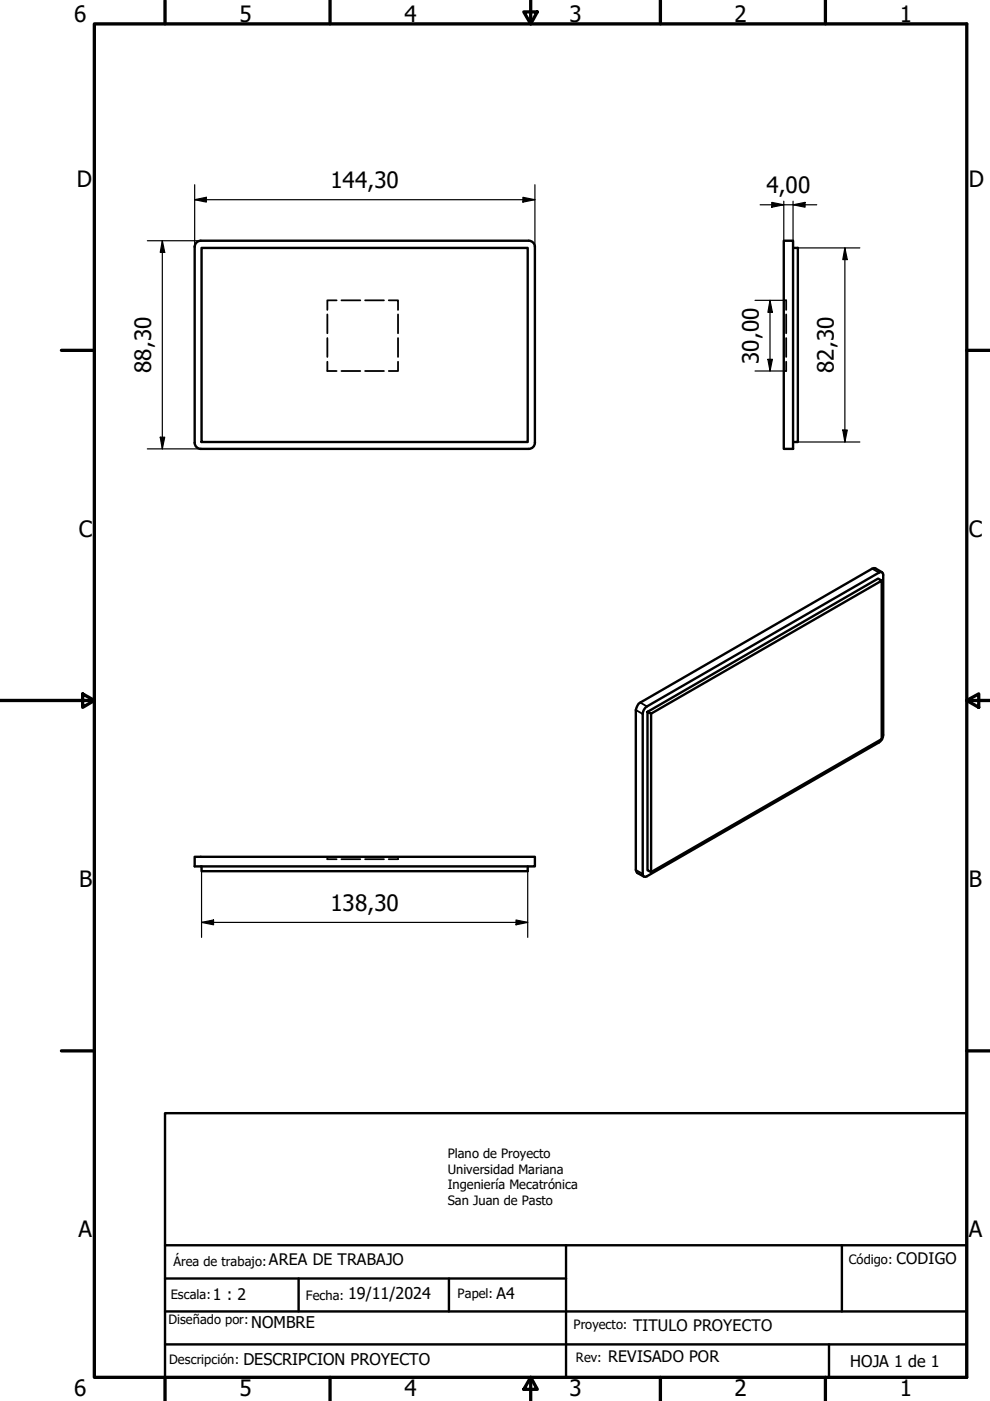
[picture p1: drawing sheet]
<svg xmlns="http://www.w3.org/2000/svg" width="210mm" height="297mm" viewBox="0 0 210 297" stroke-linecap="round" stroke-linejoin="round" font-family="sans-serif">
<!-- layer: Oculto (ISO) -->
<g fill="none" stroke="#000" stroke-width=".38">
<path d="M69.4 66.7v4M69.4 71.7v4M69.4 76.7v2h2M71.4 63.7h-2v2M72.4 63.7h4M72.4 78.7h4M77.4 63.7h4M77.4 78.7h4M82.4 63.7h2v2M84.4 76.7v2h-2M84.4 66.7v4M84.4 71.7v4"/>
<path d="M166.2 63.7h.1M166.2 78.7h.1M166.5 63.7h.2v2M166.7 76.7v2h-.2M166.7 66.7v4M166.7 71.7v4M69.4 181.7v.1M69.4 182v.2h2M72.4 182.2h4M77.4 182.2h4M84.4 181.7v.1M84.4 182v.2h-2"/>
</g>
<!-- layer: Visible (ISO) -->
<g fill="none" stroke="#000" stroke-width=".51">
<path d="M42.7 52.6h69.2v41.1h-69.2zM112.1 51h-69.5a1.3 1.3 0 0 0-1.3 1.3v41.6M112.1 51a1.3 1.3 0 0 1 1.3 1.3v41.6M166.2 51h1.9v44.2h-1.9zM168.1 52.6h1.1v41.1h-1.1M41.3 93.9a1.3 1.3 0 0 0 1.3 1.3h69.5M113.4 93.9a1.3 1.3 0 0 1-1.3 1.3M186.9 123.1l-48.9 28.2-.7-.4 48.9-28.2 .7 .4v33.6l-48.9 28.2-.7-.4v-33.6M187 121.3l-1.4-.8-.7 .1-49.1 28.4a2.41 2.41 0 0 0-1 1.5v34l.3 .6 1.4 .8M136.8 150l49.9-28.7 .5 .2 .1 .4v33.9a1.82 1.82 0 0 1-.9 1.6l-49.6 28.5-.5-.2v-.4v-33.9v-.5zM138 151.3v33.6M41.3 181.7h72.1v2h-72.1z"/>
<path d="M42.7 183.7v1h69.2v-1"/>
</g>
<!-- layer: Visible fina (ISO) -->
<path d="M184.9 120.6l1.5 .8M134.8 150.5l1.5 .9M135.8 149l1.4 .8M134.8 184.5l1.5 .8" fill="none" stroke="#000" stroke-width=".38"/>
<path d="M35 236h170v56h-170zM35 271.1h85M35 278.1h170M35 264h170M63.3 271.1v7M95.2 271.1v7M120 264v28M178.5 264v14.1M35 285h170M175.8 285v7" fill="none" stroke="#000" stroke-width=".51"/>
<!-- layer: Borde (ISO) -->
<g fill="none" stroke="#000" stroke-width=".7">
<path d="M20 5.1h185v286.9h-185zM35 0v5.1M70 0v5.1M111.1 2.5h2.8l-1.4 2.6zM112.5 0v5.1M140 0v5.1M175 0v5.1M13 74.3h7M205 74.3h5M0 148.5h20M17.5 147.1l2.5 1.4-2.5 1.5zM205 148.5l2.5-1.4v2.9z"/>
<path d="M205 148.5h5M13 222.8h7M205 222.8h5M35 292v5M70 292v5M112.5 292l1.4 2.6h-2.8zM112.5 292v5M140 292v5M175 292v5"/>
</g>
<!-- layer: Cota (ISO) -->
<g fill="none" stroke="#000" stroke-width=".25">
<path d="M41.3 39.2v13.1M113.4 39.2v13.1M31.2 51h11.3M34.4 51l.5 2.5h-.9zM34.4 51v44.2M41.3 42.3l2.5-.5v1zM41.3 42.3h72.1M110.9 41.8l2.5 .5-2.5 .5zM161.2 43.4h12M163.6 42.9l2.6 .5-2.6 .5zM166.2 42.7v8.3M168.1 43.4l2.6-.5v1z"/>
<path d="M168.1 42.7v8.3M169.2 52.6h13.1M179.1 52.6l.5 2.4h-.9zM179.1 52.6v41.1M160.1 63.7h6.1M160.1 78.7h6.1M162.8 76.2h1l-.5 2.5zM163.3 63.7l.5 2.5h-1zM163.3 63.7v15M31.2 95.2h11.3M34 92.7h.9l-.5 2.5zM169.2 93.7h13.1"/>
<path d="M178.7 91.2h.9l-.5 2.5zM42.7 195.6l2.6-.5v1zM42.7 195.6h69.2M42.7 184.7v14M109.4 195.1l2.5 .5-2.5 .5zM111.9 184.7v14"/>
</g>
<path d="M34.4 51l.5 2.5h-.9zM41.3 42.3l2.5-.5v1zM110.9 41.8l2.5 .5-2.5 .5zM163.6 42.9l2.6 .5-2.6 .5zM168.1 43.4l2.6-.5v1zM179.1 52.6l.5 2.4h-.9zM162.8 76.2h1l-.5 2.5zM163.3 63.7l.5 2.5h-1zM34 92.7h.9l-.5 2.5zM178.7 91.2h.9l-.5 2.5zM42.7 195.6l2.6-.5v1zM109.4 195.1l2.5 .5-2.5 .5z" fill="#000"/>
<g font-size="4.8">
<text x="15.7" y="4.6">6</text>
<text x="50.8" y="4.6">5</text>
<text x="85.8" y="4.6">4</text>
<text x="120.8" y="4.6">3</text>
<text x="155.8" y="4.6">2</text>
<text x="190.8" y="4.6">1</text>
<text x="16.3" y="39.5">D</text>
<text x="70" y="39.9">144,30</text>
<text x="162.5" y="41">4,00</text>
<text x="205.4" y="39.5">D</text>
<text x="160.9" y="77.1" transform="rotate(-90 160.9 77.1)">30,00</text>
<text x="32.1" y="79.1" transform="rotate(-90 32.1 79.1)">88,30</text>
<text x="176.8" y="79.1" transform="rotate(-90 176.8 79.1)">82,30</text>
<text x="16.7" y="113.8">C</text>
<text x="205.4" y="113.8">C</text>
<text x="16.8" y="188">B</text>
<text x="205.4" y="188">B</text>
<text x="70" y="193.2">138,30</text>
<text x="16.6" y="262.3">A</text>
<text x="205.4" y="262.3">A</text>
<text x="15.7" y="296">6</text>
<text x="50.8" y="296">5</text>
<text x="85.8" y="296">4</text>
<text x="120.8" y="296">3</text>
<text x="155.8" y="296">2</text>
<text x="190.8" y="296">1</text>
</g>
<g font-size="3.4">
<text x="57" y="268.2">AREA DE TRABAJO</text>
<text x="190.1" y="267.9">CODIGO</text>
<text x="45.1" y="275.6">1 : 2</text>
<text x="73.8" y="275.4">19/11/2024</text>
<text x="105.3" y="275.4">A4</text>
<text x="53.3" y="281.5">NOMBRE</text>
<text x="134.2" y="282.2">TITULO PROYECTO</text>
<text x="51.6" y="289.4">DESCRIPCION PROYECTO</text>
<text x="129" y="288.8">REVISADO POR</text>
<text x="180.3" y="289.8">HOJA 1 de 1</text>
</g>
<g font-size="2.7">
<text x="94.9" y="245.6">Plano de Proyecto</text>
<text x="94.9" y="248.9">Universidad Mariana</text>
<text x="94.9" y="252.1">Ingeniería Mecatrónica</text>
<text x="94.9" y="255.4">San Juan de Pasto</text>
<text x="36.8" y="268.3">Área de trabajo:</text>
<text x="180" y="268.1">Código:</text>
<text x="36.2" y="275.5">Escala:</text>
<text x="64.8" y="275.6">Fecha:</text>
<text x="97" y="275.3">Papel:</text>
<text x="35.8" y="280.7">Diseñado por:</text>
<text x="121.6" y="281.9">Proyecto:</text>
<text x="35.9" y="289.3">Descripción:</text>
<text x="122.1" y="288.8">Rev:</text>
</g>
</svg>
